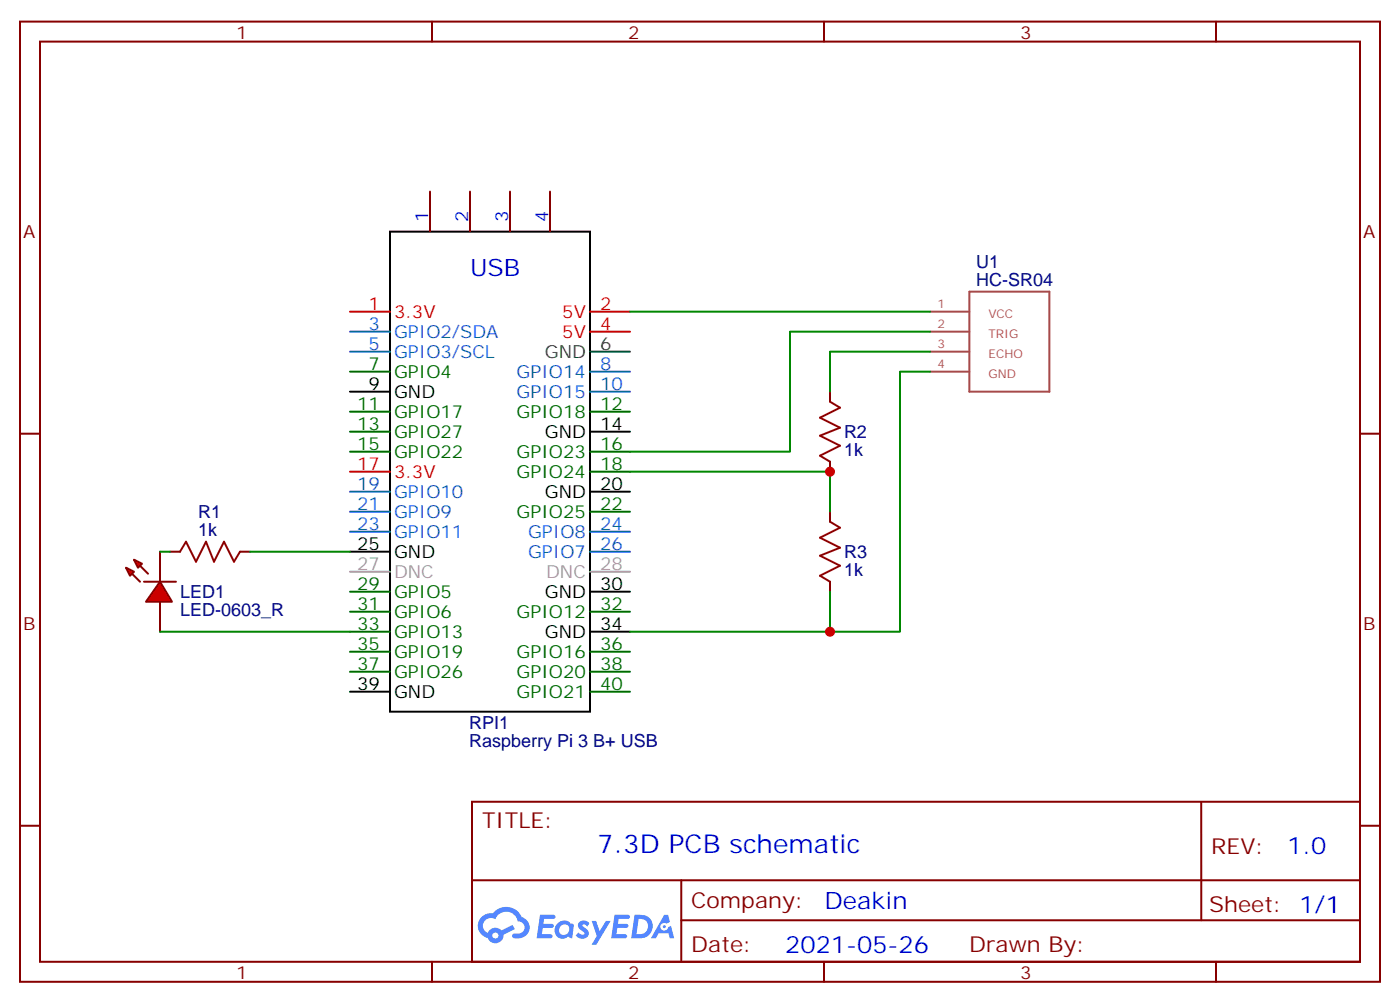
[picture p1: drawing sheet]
<svg xmlns="http://www.w3.org/2000/svg" width="247mm" height="177mm" viewBox="0 0 247 177" stroke-linecap="round" stroke-linejoin="round" font-family="sans-serif">
<g fill="none" stroke="#870000" stroke-width=".35">
<path d="M3.5 3.8h239.9v169.3h-239.9zM7.1 7.3h232.8v162.3h-232.8zM76.2 3.8v3.5M145.3 3.8v3.5M214.5 3.8v3.5M3.5 76.5h3.6M239.9 76.5h3.5M3.5 145.6h3.6M83.3 141.4h156.6v28.2h-156.6zM83.3 155.2h156.5M120.2 155.2v14.2M211.9 141.4v20.9"/>
<path d="M239.9 145.6h3.5M76.2 169.6v3.5M120.2 162.3h119.6M145.3 169.6v3.5M214.5 169.6v3.5"/>
</g>
<g fill="#5487ff">
<path d="M102.2 162.6a1.22 1.22 0 0 1 1.8 .2l-.4 .6a.47 .47 0 0 0-.4-.4 .47 .47 0 0 0-.5 .2l.1 .1a1.55 1.55 0 0 1 1 1.5 1.34 1.34 0 0 1-2.3 .2l.5-.6a.6 .6 0 0 0 .5 .5 .6 .6 0 0 0 .6-.3l-.2-.2a1.48 1.48 0 0 1-.9-1.4z"/>
<path d="M95.3 161.3h1.5a1.22 1.22 0 0 1 1.1 .2 .37 .37 0 0 1-.3 .6h-1.6l-.2 .8h1.6a.37 .37 0 0 1 .3 .4 .37 .37 0 0 1-.4 .4h-1.6l-.1 1.1h.7a1.15 1.15 0 0 1 1.1 .1 .36 .36 0 0 1-.3 .6h-2.4z"/>
<path d="M108.4 161.3h1.5a1.23 1.23 0 0 1 1.2 .2 .37 .37 0 0 1-.4 .6h-1.6l-.1 .8h1.5a.37 .37 0 0 1 .3 .4 .37 .37 0 0 1-.3 .4l-1.6-.1-.2 1.2 .8-.1a1.15 1.15 0 0 1 1.1 .2 .36 .36 0 0 1-.3 .6h-2.5z"/>
<path d="M117.2 161.3h.6l.4 1.3-.6 .3a.69 .69 0 0 0-1.1 .3 .69 .69 0 0 0 .5 .9 .69 .69 0 0 0 .9-.6l.4-.2 .6 2.2h-.8l-.2-.9h-1.7l-.5 .9h-.9z"/>
<path d="M104.4 162.4h.7l.7 1.8 1.1-1.8h.8l-2.5 4.2h-.8l.9-1.5z"/>
<path d="M111.9 161.3l-.6 4.2h1.4a2.11 2.11 0 0 0 2.4-2.1 2.11 2.11 0 0 0-2.5-2.1zM112.6 162.1a1.39 1.39 0 0 1 1.7 1.4 1.39 1.39 0 0 1-1.8 1.3h-.2z"/>
<path d="M98.2 162.9a1.48 1.48 0 0 0-.1 2 1.48 1.48 0 0 0 1.9 .4l.2-.2 .7 .4 .3-2.3-.1-.3h-.5a1.49 1.49 0 0 0-2.4 0zM98.9 163.3a.91 .91 0 0 1 1.5 .3 .91 .91 0 0 1-.8 1.3 .87 .87 0 0 1-1-.5 .87 .87 0 0 1 .3-1.1z"/>
<path d="M85 161.7a2.18 2.18 0 0 0 1 3.7 1.44 1.44 0 0 0 1.7 .9 1.44 1.44 0 0 0 1.1-1.4l2-1.1-.4-.7-1.9 1a1.47 1.47 0 0 0-2.5 .4 1.39 1.39 0 0 1-.6-1.9 1.39 1.39 0 0 1 2-.5 2.08 2.08 0 0 1 2.1-1.3 2.08 2.08 0 0 1 1.9 1.7 1.07 1.07 0 0 1 1.1 1 1.07 1.07 0 0 1-1 1.1h-.6a.43 .43 0 0 0-.6 .4 .43 .43 0 0 0 .4 .5 2.06 2.06 0 0 0 2.2-.7 2.06 2.06 0 0 0 .3-2.2l-.7-.7-.5-.2a2.98 2.98 0 0 0-5.1-.6l-1 .1zM86.8 165a.55 .55 0 0 1 1.1 0 .55 .55 0 0 1-1.1 0z"/>
<circle cx="117.2" cy="163.4" r=".26"/>
</g>
<path d="M68.8 40.9h35.3v84.6h-35.3zM61.7 69.1h7.1M104.1 76.1h7M61.7 97.3h7.1M104.1 86.7h7M104.1 104.4h7M104.1 111.4h7M61.7 122h7.1" fill="none" stroke="#000" stroke-width=".35"/>
<path d="M61.7 55h7.1M104.1 55h7M104.1 58.5h7M61.7 83.2h7.1" fill="none" stroke="#f00" stroke-width=".35"/>
<path d="M61.7 58.5h7.1M61.7 62h7.1M104.1 65.5h7M104.1 69.1h7M61.7 86.7h7.1M61.7 90.2h7.1M61.7 93.8h7.1M104.1 93.8h7M104.1 97.3h7" fill="none" stroke="#06c" stroke-width=".35"/>
<path d="M104.1 62h7" fill="none" stroke="#333" stroke-width=".35"/>
<g fill="none" stroke="#060" stroke-width=".35">
<path d="M61.7 65.5h7.1M61.7 72.6h7.1M61.7 76.1h7.1M61.7 79.7h7.1M104.1 72.6h7M104.1 79.7h7M104.1 83.2h7M104.1 90.2h7M61.7 104.4h7.1M61.7 107.9h7.1M61.7 111.4h7.1M61.7 114.9h7.1"/>
<path d="M61.7 118.5h7.1M104.1 107.9h7M104.1 114.9h7M104.1 118.5h7M104.1 122h7"/>
</g>
<path d="M61.7 100.8h7.1M104.1 100.8h7" fill="none" stroke="#999" stroke-width=".35"/>
<path d="M75.8 33.8v7.1M82.9 33.8v7.1M90 33.8v7.1M97 33.8v7.1" fill="none" stroke="#870000" stroke-width=".35"/>
<g fill="#f00" stroke="#870000" stroke-width=".35">
<path d="M28.2 102.6l2.1 3.5h-4.5z"/>
<path d="M25.4 102.6h5.6z"/>
</g>
<g fill="#870000" stroke="#870000" stroke-width=".35">
<path d="M23.3 101.2l1.4 1.4z"/>
<path d="M24.7 99.8l1.4 1.4z"/>
</g>
<g fill="#f00" stroke="#870000" stroke-width=".35">
<path d="M22.2 100.1l1.4 .7-.7 .7z"/>
<path d="M23.6 98.7l1.4 .7-.7 .7z"/>
</g>
<path d="M146.4 69.1v1.7M28.2 97.3v5.3M30 97.3h1.7M42.3 97.3h1.8M146.4 81.4v1.8M146.4 90.2v1.8M28.2 106.1v5.3M146.4 102.6v1.8" fill="none" stroke="#870000" stroke-width=".35"/>
<path d="M146.4 70.8l1.8 1.1-3.6 1.8 3.6 1.7-3.6 1.4 3.6 1.8-3.6 1.8 1.8 1M31.7 97.3l1.1-1.8 1.8 3.6 1.7-3.6 1.4 3.6 1.8-3.6 1.8 3.6 1-1.8M146.4 92l1.8 1.1-3.6 1.7 3.6 1.8-3.6 1.4 3.6 1.8-3.6 1.7 1.8 1.1" fill="none" stroke="#a10000" stroke-width=".35"/>
<path d="M164 55h7M164 58.5h7M171 51.4h14.1v17.7h-14.1zM164 65.5h7M164 62h7" fill="none" stroke="#a64a4a" stroke-width=".35"/>
<path d="M111.1 55h52.9M164 58.5h-24.7v21.2h-28.2M164 62h-17.6v7.1M164 65.5h-5.3v45.9h-12.3v-7M28.2 97.3h1.8M44.1 97.3h17.6M111.1 83.2h35.3v7M28.2 111.4h33.5M111.1 111.4h35.3" fill="none" stroke="#008700" stroke-width=".35"/>
<g fill="#c00">
<circle cx="146.4" cy="83.2" r=".88"/>
<circle cx="146.4" cy="111.4" r=".88"/>
</g>
<text font-size="4.6" fill="#00f" x="105.3" y="150.4">7.3D PCB schematic</text>
<g font-size="4.2" fill="#00f">
<text x="82.9" y="48.7">USB</text>
<text x="227.1" y="150.7">1.0</text>
<text x="145.4" y="160.2">Deakin</text>
<text x="138.5" y="168">2021-05-26</text>
</g>
<g font-size="3.9" fill="#800">
<text x="85" y="146">TITLE:</text>
<text x="213.6" y="150.7">REV:</text>
<text x="121.9" y="160.2">Company:</text>
<text x="213.3" y="160.8">Sheet: 1/1</text>
<text x="121.9" y="167.9">Date:</text>
<text x="171" y="167.9">Drawn By:</text>
</g>
<g font-size="3.2" fill="#800">
<text x="41.6" y="6.8">1</text>
<text x="110.8" y="6.8">2</text>
<text x="179.9" y="6.8">3</text>
<text x="4.1" y="41.9">A</text>
<text x="240.4" y="41.9">A</text>
<text x="4.1" y="111.1">B</text>
<text x="240.4" y="111.1">B</text>
<text x="41.6" y="172.6">1</text>
<text x="110.8" y="172.6">2</text>
<text x="179.9" y="172.6">3</text>
</g>
<g font-size="3.2" fill="#00f">
<text x="75.5" y="39.1" transform="rotate(-90 75.5 39.1)">1</text>
<text x="82.5" y="39.1" transform="rotate(-90 82.5 39.1)">2</text>
<text x="89.6" y="39.1" transform="rotate(-90 89.6 39.1)">3</text>
<text x="96.7" y="39.1" transform="rotate(-90 96.7 39.1)">4</text>
</g>
<g font-size="3.2" fill="#000080">
<text x="172.2" y="47.3">U1</text>
<text x="172.2" y="50.4">HC-SR04</text>
<text x="148.9" y="77.2">R2</text>
<text x="148.9" y="80.5">1k</text>
<text x="34.9" y="94.5">1k</text>
<text x="34.9" y="91.3">R1</text>
<text x="148.9" y="101.6">1k</text>
<text x="148.9" y="98.5">R3</text>
<text x="31.7" y="105.5">LED1</text>
<text x="31.7" y="108.7">LED-0603_R</text>
<text x="82.8" y="131.8">Raspberry Pi 3 B+ USB</text>
<text x="82.8" y="128.5">RPI1</text>
</g>
<g font-size="3.2" fill="#f00">
<text x="65" y="54.6">1</text>
<text x="69.5" y="56">3.3V</text>
<text x="99.2" y="56">5V</text>
<text x="99.2" y="59.5">5V</text>
<text x="105.8" y="54.6">2</text>
<text x="105.8" y="58.1">4</text>
<text x="63" y="82.8">17</text>
<text x="69.5" y="84.2">3.3V</text>
</g>
<g font-size="3.2" fill="#06c">
<text x="65" y="58.1">3</text>
<text x="69.5" y="59.5">GPIO2/SDA</text>
<text x="65" y="61.7">5</text>
<text x="69.5" y="63.1">GPIO3/SCL</text>
<text x="105.8" y="65.2">8</text>
<text x="91.1" y="66.6">GPIO14</text>
<text x="91.1" y="70.1">GPIO15</text>
<text x="105.8" y="68.7">10</text>
<text x="63" y="86.4">19</text>
<text x="63" y="89.9">21</text>
<text x="69.5" y="87.8">GPIO10</text>
<text x="63" y="93.4">23</text>
<text x="69.5" y="91.3">GPIO9</text>
<text x="69.5" y="94.8">GPIO11</text>
<text x="93.1" y="94.8">GPIO8</text>
<text x="105.8" y="93.4">24</text>
<text x="93.1" y="98.4">GPIO7</text>
<text x="105.8" y="96.9">26</text>
</g>
<g font-size="3.2" fill="#060">
<text x="65" y="65.2">7</text>
<text x="69.5" y="66.6">GPIO4</text>
<text x="63" y="72.2">11</text>
<text x="63" y="75.8">13</text>
<text x="69.5" y="73.7">GPIO17</text>
<text x="69.5" y="77.2">GPIO27</text>
<text x="91.1" y="73.7">GPIO18</text>
<text x="105.8" y="72.2">12</text>
<text x="63" y="79.3">15</text>
<text x="69.5" y="80.7">GPIO22</text>
<text x="91.1" y="80.7">GPIO23</text>
<text x="105.8" y="79.3">16</text>
<text x="105.8" y="82.8">18</text>
<text x="91.1" y="84.2">GPIO24</text>
<text x="105.8" y="89.9">22</text>
<text x="91.1" y="91.3">GPIO25</text>
<text x="63" y="104">29</text>
<text x="63" y="107.5">31</text>
<text x="69.5" y="105.4">GPIO5</text>
<text x="105.8" y="107.5">32</text>
<text x="63" y="111.1">33</text>
<text x="69.5" y="108.9">GPIO6</text>
<text x="69.5" y="112.5">GPIO13</text>
<text x="91.1" y="108.9">GPIO12</text>
<text x="63" y="114.6">35</text>
<text x="63" y="118.1">37</text>
<text x="69.5" y="116">GPIO19</text>
<text x="69.5" y="119.5">GPIO26</text>
<text x="91.1" y="116">GPIO16</text>
<text x="91.1" y="119.5">GPIO20</text>
<text x="105.8" y="114.6">36</text>
<text x="105.8" y="118.1">38</text>
<text x="91.1" y="123">GPIO21</text>
<text x="105.8" y="121.6">40</text>
</g>
<g font-size="3.2" fill="#333">
<text x="96.1" y="63.1">GND</text>
<text x="105.8" y="61.7">6</text>
</g>
<g font-size="3.2">
<text x="65" y="68.7">9</text>
<text x="69.5" y="70.1">GND</text>
<text x="96.1" y="77.2">GND</text>
<text x="105.8" y="75.8">14</text>
<text x="96.1" y="87.8">GND</text>
<text x="105.8" y="86.4">20</text>
<text x="63" y="96.9">25</text>
<text x="69.5" y="98.4">GND</text>
<text x="96.1" y="105.4">GND</text>
<text x="105.8" y="104">30</text>
<text x="96.1" y="112.5">GND</text>
<text x="105.8" y="111.1">34</text>
<text x="63" y="121.6">39</text>
<text x="69.5" y="123">GND</text>
</g>
<g font-size="3.2" fill="#999">
<text x="63" y="100.5">27</text>
<text x="69.5" y="101.9">DNC</text>
<text x="96.3" y="101.9">DNC</text>
<text x="105.8" y="100.5">28</text>
</g>
<g font-size="2.1" fill="#a54b4b">
<text x="165.4" y="54.3">1</text>
<text x="165.4" y="57.8">2</text>
<text x="174.3" y="56">VCC</text>
<text x="174.3" y="59.5">TRIG</text>
<text x="165.4" y="64.9">4</text>
<text x="165.4" y="61.3">3</text>
<text x="174.3" y="63.1">ECHO</text>
<text x="174.3" y="66.6">GND</text>
</g>
</svg>
